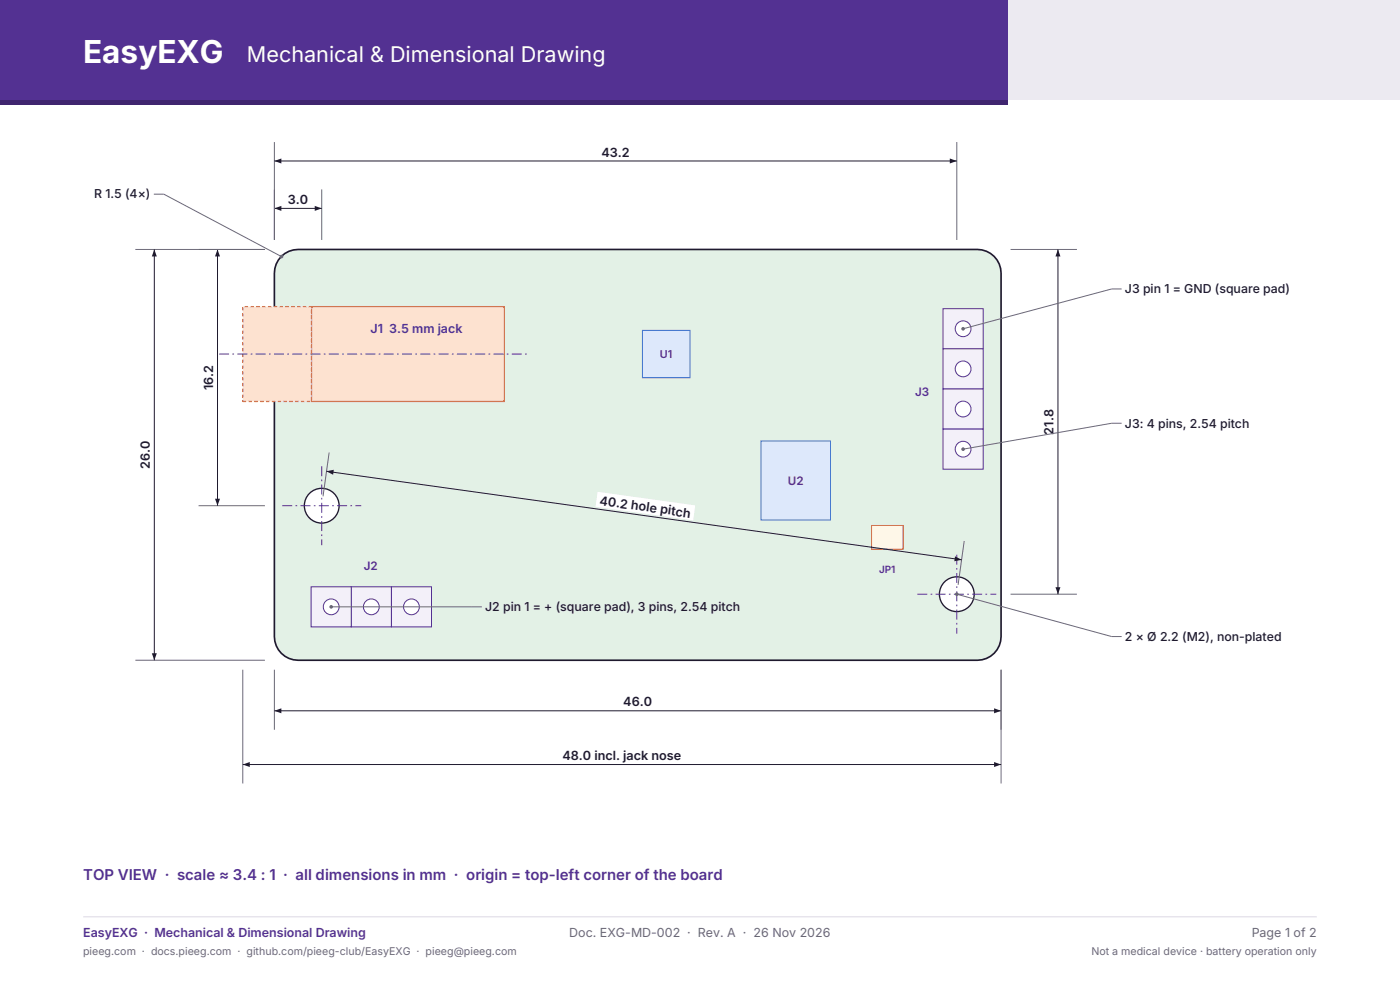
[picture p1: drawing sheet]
<svg xmlns="http://www.w3.org/2000/svg" width="297mm" height="210mm" viewBox="0 0 297 210" stroke-linecap="round" stroke-linejoin="round" font-family="sans-serif">
<path d="M0 0h213.8v21.2h-213.8z" fill-rule="evenodd" fill="#533192"/>
<path d="M213.8 0h83.2v21.2h-83.2z" fill-rule="evenodd" fill="#eceaf1"/>
<path d="M0 21.2h213.8v1h-213.8z" fill-rule="evenodd" fill="#3f256f"/>
<path d="M59.7 54.4a5 5 0 0 1 3.5-1.5h144.1a5 5 0 0 1 5.1 5v77.1a5 5 0 0 1-5.1 5.1h-144.1a5 5 0 0 1-5-5.1v-77.1a5 5 0 0 1 1.5-3.5z" fill-rule="evenodd" fill="#e3f1e6" stroke="#1f1a2e" stroke-width=".35"/>
<path d="M66.1 65h40.9v20.2h-40.9z" fill-rule="evenodd" fill="#fde2d0" stroke="#e2702f" stroke-width=".28"/>
<path d="M51.5 65h14.6v20.2h-14.6z" fill-rule="evenodd" fill="#fde2d0" stroke="#e2702f" stroke-width=".28" stroke-dasharray=".7 .5" stroke-linecap="butt"/>
<path d="M46.5 75.1h65.3" fill="none" stroke="#533192" stroke-width=".21" stroke-dasharray="2.1 .7 .4 .7" stroke-linecap="butt"/>
<g fill="#dde8fb" stroke="#2f6fde" stroke-width=".21">
<path d="M136.3 70.1h10v10h-10z" fill-rule="evenodd"/>
<path d="M161.4 93.5h14.8v16.8h-14.8z" fill-rule="evenodd"/>
</g>
<path d="M184.9 111.5h6.7v5h-6.7z" fill-rule="evenodd" fill="#fff7e6" stroke="#b45309" stroke-width=".21"/>
<path d="M83 124.5h8.5v8.5h-8.5z" fill-rule="evenodd" fill="#f3f0f9" stroke="#533192" stroke-width=".21"/>
<circle cx="87.3" cy="128.7" r="1.68" fill="#fff" stroke="#533192" stroke-width=".21"/>
<path d="M74.5 124.5h8.5v8.5h-8.5z" fill-rule="evenodd" fill="#f3f0f9" stroke="#533192" stroke-width=".21"/>
<circle cx="78.8" cy="128.7" r="1.68" fill="#fff" stroke="#533192" stroke-width=".21"/>
<path d="M66 124.5h8.5v8.5h-8.5z" fill-rule="evenodd" fill="#f3f0f9" stroke="#533192" stroke-width=".21"/>
<circle cx="70.3" cy="128.7" r="1.68" fill="#fff" stroke="#533192" stroke-width=".21"/>
<path d="M200.1 65.5h8.5v8.5h-8.5z" fill-rule="evenodd" fill="#f3f0f9" stroke="#533192" stroke-width=".21"/>
<circle cx="204.3" cy="69.7" r="1.68" fill="#fff" stroke="#533192" stroke-width=".21"/>
<path d="M200.1 74h8.5v8.5h-8.5z" fill-rule="evenodd" fill="#f3f0f9" stroke="#533192" stroke-width=".21"/>
<circle cx="204.3" cy="78.3" r="1.68" fill="#fff" stroke="#533192" stroke-width=".21"/>
<path d="M200.1 82.5h8.5v8.5h-8.5z" fill-rule="evenodd" fill="#f3f0f9" stroke="#533192" stroke-width=".21"/>
<circle cx="204.3" cy="86.8" r="1.68" fill="#fff" stroke="#533192" stroke-width=".21"/>
<path d="M200.1 91h8.5v8.5h-8.5z" fill-rule="evenodd" fill="#f3f0f9" stroke="#533192" stroke-width=".21"/>
<circle cx="204.3" cy="95.3" r="1.68" fill="#fff" stroke="#533192" stroke-width=".21"/>
<circle cx="68.3" cy="107.3" r="3.7" fill="#fff" stroke="#1f1a2e" stroke-width=".28"/>
<path d="M68.3 98.9v16.8M59.9 107.3h16.7" fill="none" stroke="#533192" stroke-width=".21" stroke-dasharray="2.1 .7 .4 .7" stroke-linecap="butt"/>
<circle cx="203" cy="126" r="3.7" fill="#fff" stroke="#1f1a2e" stroke-width=".28"/>
<path d="M203 117.7v16.7M194.6 126h16.8" fill="none" stroke="#533192" stroke-width=".21" stroke-dasharray="2.1 .7 .4 .7" stroke-linecap="butt"/>
<path d="M58.2 40.2v10.7M68.3 40.2v10.7" fill="none" stroke="#6b6878" stroke-width=".21"/>
<path d="M58.2 44.2h10.1" fill="none" stroke="#1f1a2e" stroke-width=".21"/>
<g fill="#1f1a2e">
<path d="M66.8 43.7l1.5 .5-1.5 .5z"/>
<path d="M58.2 44.2l1.5-.5v1z"/>
</g>
<path d="M60.4 40.6h5.7v3.2h-5.7z" fill-rule="evenodd" fill="#fff"/>
<path d="M58.2 30.1v20.8M203 30.1v20.8" fill="none" stroke="#6b6878" stroke-width=".21"/>
<path d="M58.2 34.1h144.8" fill="none" stroke="#1f1a2e" stroke-width=".21"/>
<g fill="#1f1a2e">
<path d="M201.5 33.6l1.5 .5-1.5 .6z"/>
<path d="M58.2 34.1l1.5-.5v1.1z"/>
</g>
<path d="M126.9 30.5h7.4v3.2h-7.4z" fill-rule="evenodd" fill="#fff"/>
<path d="M58.2 142.1v12.7M212.4 142.1v12.7" fill="none" stroke="#6b6878" stroke-width=".21"/>
<path d="M58.2 150.8h154.2" fill="none" stroke="#1f1a2e" stroke-width=".21"/>
<g fill="#1f1a2e">
<path d="M210.9 150.2l1.5 .6-1.5 .5z"/>
<path d="M58.2 150.8l1.5-.6v1.1z"/>
</g>
<path d="M131.5 147.1h7.6v3.3h-7.6z" fill-rule="evenodd" fill="#fff"/>
<path d="M51.5 142.1v24.1M212.4 142.1v24.1" fill="none" stroke="#6b6878" stroke-width=".21"/>
<path d="M51.5 162.2h160.9" fill="none" stroke="#1f1a2e" stroke-width=".21"/>
<g fill="#1f1a2e">
<path d="M210.9 161.6l1.5 .6-1.5 .5z"/>
<path d="M51.5 162.2l1.5-.6v1.1z"/>
</g>
<path d="M118.6 158.5h26.7v3.2h-26.7z" fill-rule="evenodd" fill="#fff"/>
<path d="M42.1 52.9h14.1M42.1 107.3h14.1" fill="none" stroke="#6b6878" stroke-width=".21"/>
<path d="M46.1 52.9v54.4" fill="none" stroke="#1f1a2e" stroke-width=".21"/>
<g fill="#1f1a2e">
<path d="M45.6 105.8h1.1l-.6 1.5z"/>
<path d="M46.1 52.9l.6 1.5h-1.1z"/>
</g>
<path d="M42.5 76.7h3.2v6.8h-3.2z" fill-rule="evenodd" fill="#fff"/>
<path d="M28.7 52.9h27.5M28.7 140.1h27.5" fill="none" stroke="#6b6878" stroke-width=".21"/>
<path d="M32.7 52.9v87.2" fill="none" stroke="#1f1a2e" stroke-width=".21"/>
<g fill="#1f1a2e">
<path d="M32.2 138.6h1.1l-.6 1.5z"/>
<path d="M32.7 52.9l.6 1.5h-1.1z"/>
</g>
<path d="M29.1 92.8h3.2v7.4h-3.2z" fill-rule="evenodd" fill="#fff"/>
<path d="M214.4 52.9h14.1M214.4 126h14.1" fill="none" stroke="#6b6878" stroke-width=".21"/>
<path d="M224.4 52.9v73.1" fill="none" stroke="#1f1a2e" stroke-width=".21"/>
<g fill="#1f1a2e">
<path d="M223.9 124.6h1.1l-.6 1.4z"/>
<path d="M224.4 52.9l.6 1.5h-1.1z"/>
</g>
<path d="M220.8 86.1h3.2v6.8h-3.2z" fill-rule="evenodd" fill="#fff"/>
<path d="M69.8 96l-1.3 9.3M204.6 114.8l-1.3 9.3" fill="none" stroke="#6b6878" stroke-width=".21"/>
<path d="M69.3 100l134.7 18.7" fill="none" stroke="#1f1a2e" stroke-width=".21"/>
<g fill="#1f1a2e">
<path d="M202.6 118l1.4 .7-1.5 .4z"/>
<path d="M69.3 100l1.5-.3-.1 1z"/>
</g>
<path d="M126.8 104.3l20.7 2.9-.4 3.2-20.8-2.9z" fill-rule="evenodd" fill="#fff"/>
<path d="M203 126l32.8 9" fill="none" stroke="#6b6878" stroke-width=".21"/>
<circle cx="203" cy="126" r=".39" fill="#6b6878"/>
<path d="M235.8 61.3l-31.5 8.4M235.8 135h2.1" fill="none" stroke="#6b6878" stroke-width=".21"/>
<circle cx="204.3" cy="69.7" r=".39" fill="#6b6878"/>
<path d="M235.8 61.3h2.1M235.8 89.8l-31.5 5.5" fill="none" stroke="#6b6878" stroke-width=".21"/>
<circle cx="204.3" cy="95.3" r=".39" fill="#6b6878"/>
<path d="M34.7 41.2l25 13.2M235.8 89.8h2.1" fill="none" stroke="#6b6878" stroke-width=".21"/>
<circle cx="59.7" cy="54.4" r=".39" fill="#6b6878"/>
<path d="M32.6 41.2h2.1M70.3 128.7h29.8" fill="none" stroke="#6b6878" stroke-width=".21"/>
<circle cx="70.3" cy="128.7" r=".39" fill="#6b6878"/>
<path d="M100.1 128.7h2.1" fill="none" stroke="#6b6878" stroke-width=".21"/>
<path d="M17.6 194.5h261.8" fill="none" stroke="#dcd8e4" stroke-width=".21"/>
<text font-size="6.7" fill="#fff" x="17.6" y="13.4">EasyEXG</text>
<text font-size="4.6" fill="#fff" x="52.4" y="13.1">Mechanical &amp; Dimensional Drawing</text>
<text font-size="3.2" fill="#533192" x="17.6" y="186.7">TOP VIEW · scale ≈ 3.4 : 1 · all dimensions in mm · origin = top-left corner of the board</text>
<g font-size="2.7" fill="#1f1a2e">
<text x="127.6" y="33.2">43.2</text>
<text x="61.1" y="43.3">3.0</text>
<text x="45.2" y="82.8" transform="rotate(-90 45.2 82.8)">16.2</text>
<text x="223.5" y="92.2" transform="rotate(-90 223.5 92.2)">21.8</text>
<text x="31.8" y="99.5" transform="rotate(-90 31.8 99.5)">26.0</text>
<text x="127.1" y="107.1" transform="rotate(8 127.1 107.1)">40.2 hole pitch</text>
<text x="132.2" y="149.9">46.0</text>
<text x="119.3" y="161.3">48.0 incl. jack nose</text>
</g>
<g font-size="2.6" fill="#1f1a2e">
<text x="20" y="42.1">R 1.5 (4×)</text>
<text x="238.7" y="62.2">J3 pin 1 = GND (square pad)</text>
<text x="238.7" y="90.7">J3: 4 pins, 2.54 pitch</text>
<text x="102.9" y="129.6">J2 pin 1 = + (square pad), 3 pins, 2.54 pitch</text>
<text x="238.7" y="135.9">2 × Ø 2.2 (M2), non-plated</text>
</g>
<g font-size="2.6" fill="#533192">
<text x="78.6" y="70.7">J1 3.5 mm jack</text>
<text x="17.6" y="198.7">EasyEXG · Mechanical &amp; Dimensional Drawing</text>
</g>
<g font-size="2.6" fill="#6b6878">
<text x="120.8" y="198.7">Doc. EXG-MD-002 · Rev. A · 26 Nov 2026</text>
<text x="265.5" y="198.7">Page 1 of 2</text>
</g>
<g font-size="2.5" fill="#533192">
<text x="194.1" y="84.1">J3</text>
<text x="167.1" y="102.9">U2</text>
<text x="77.2" y="120.9">J2</text>
</g>
<text font-size="2.3" fill="#533192" x="140" y="76">U1</text>
<g font-size="2.3" fill="#6b6878">
<text x="17.6" y="202.6">pieeg.com · docs.pieeg.com · github.com/pieeg-club/EasyEXG · pieeg@pieeg.com</text>
<text x="231.5" y="202.6">Not a medical device · battery operation only</text>
</g>
<text font-size="2.1" fill="#533192" x="186.5" y="121.6">JP1</text>
</svg>
